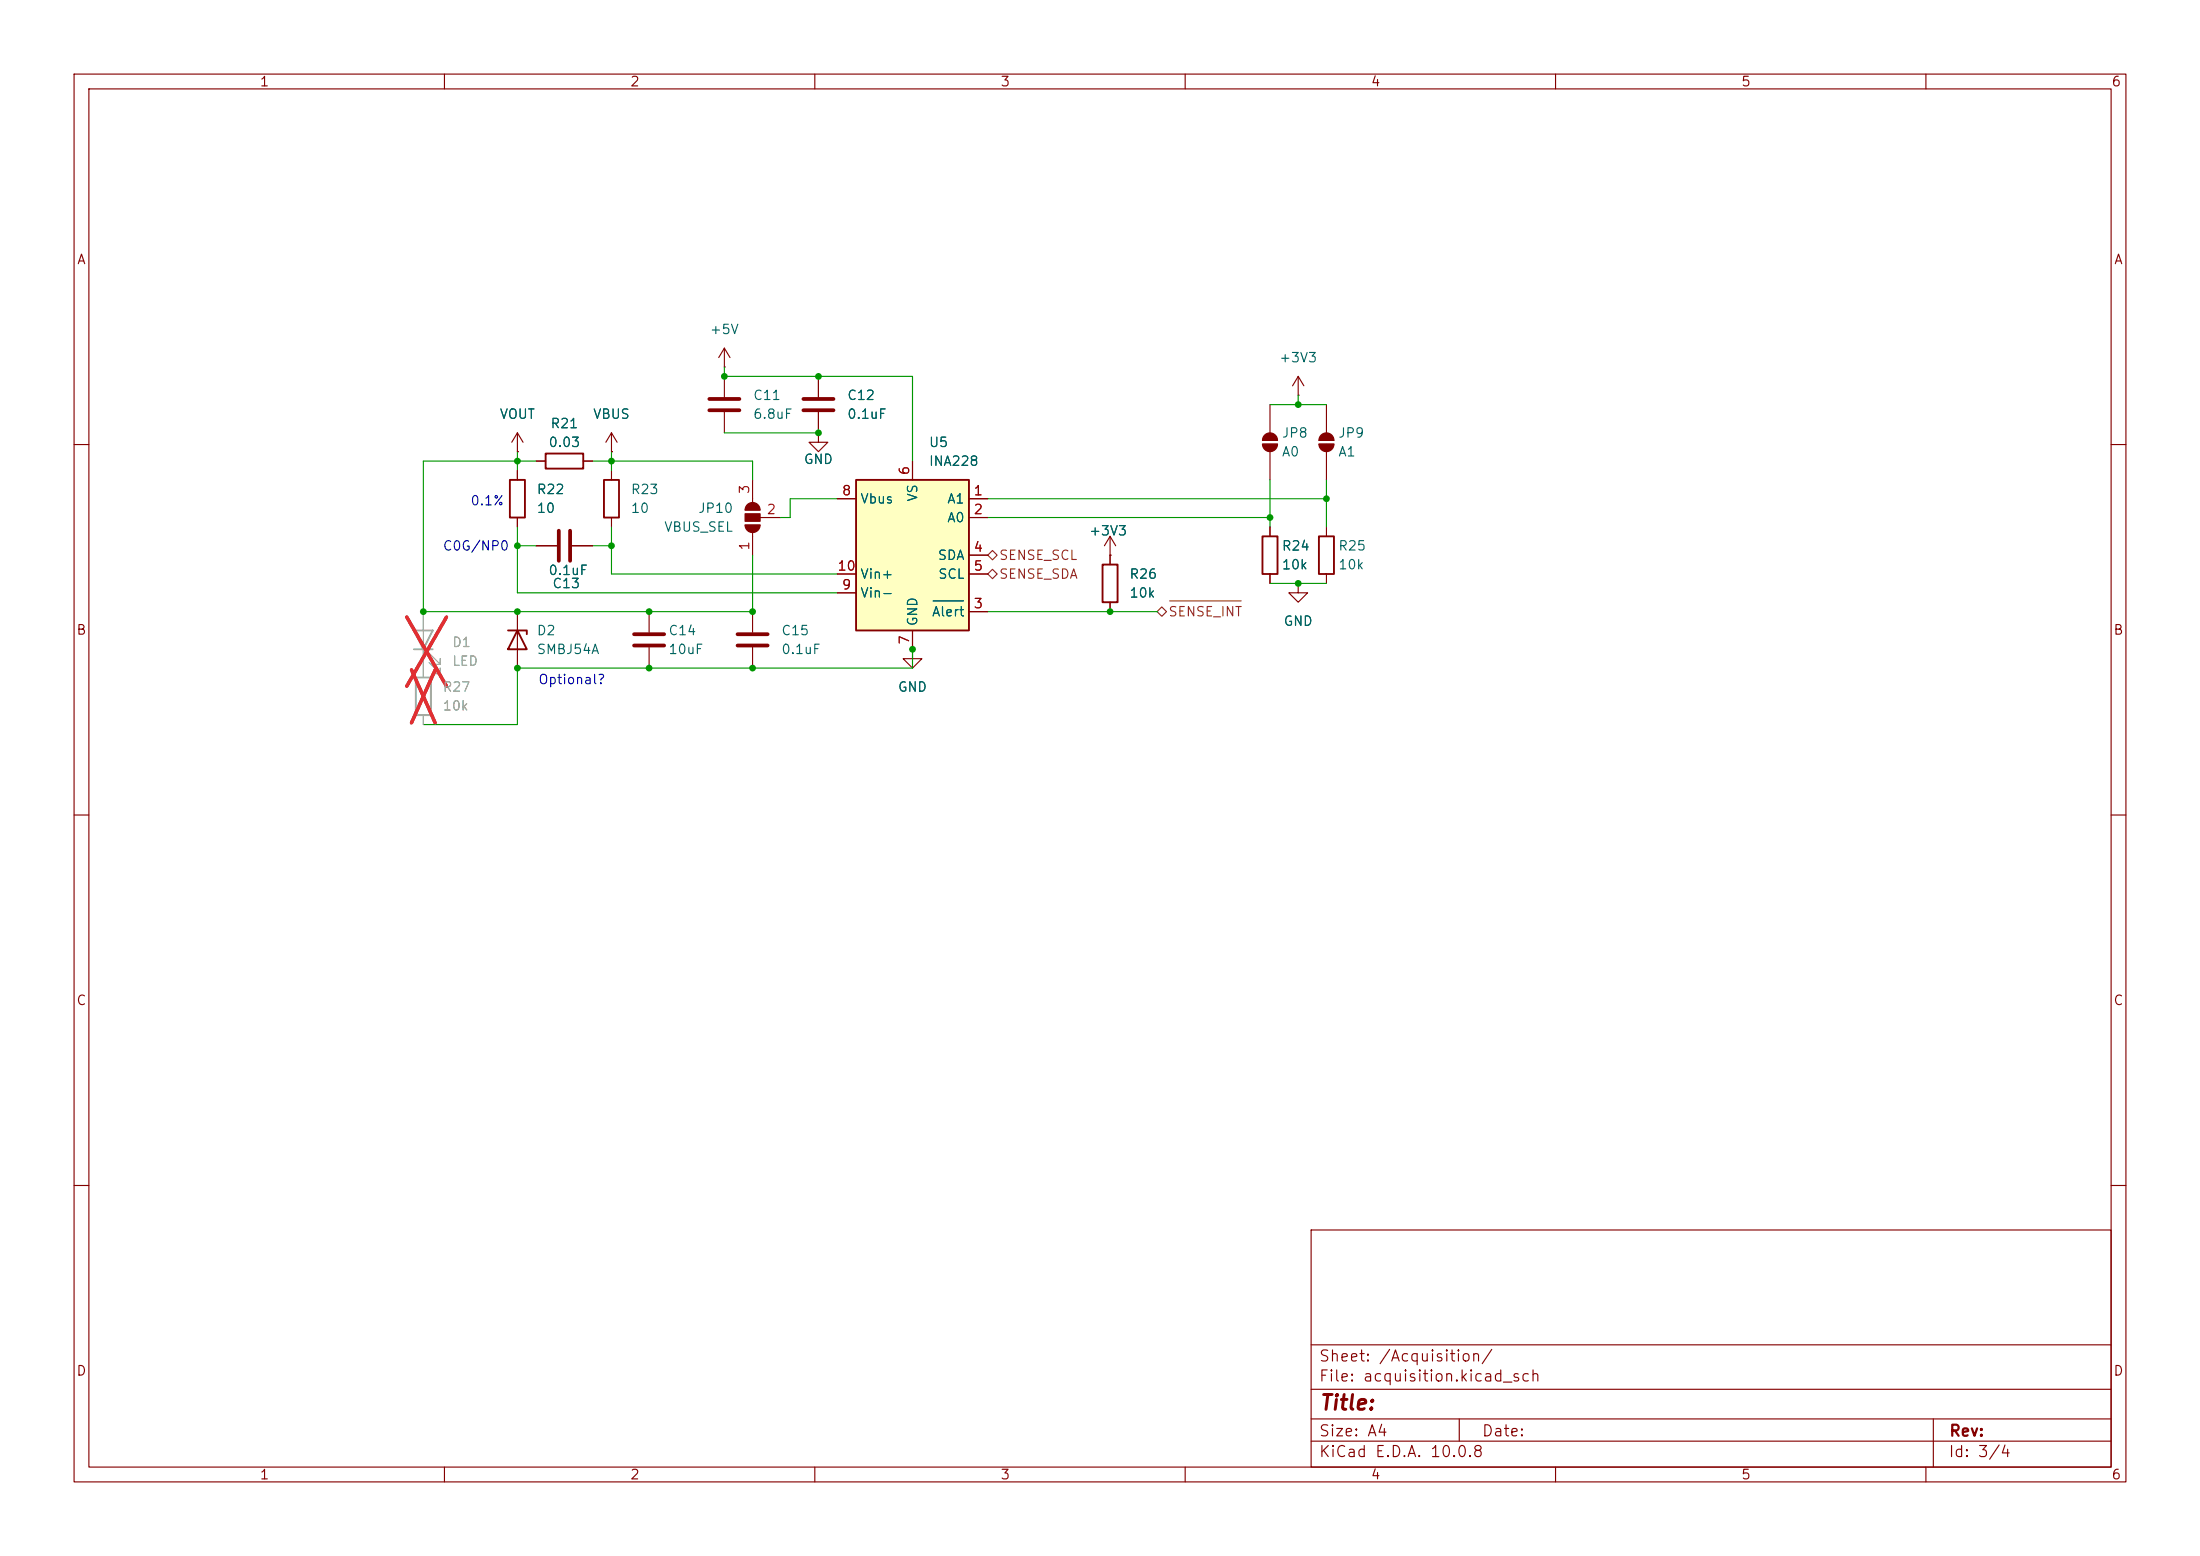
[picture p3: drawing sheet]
<svg xmlns="http://www.w3.org/2000/svg" width="297mm" height="210mm" viewBox="0 0 297 210" stroke-linecap="round" stroke-linejoin="round" font-family="sans-serif">
<g fill="none" stroke="#840000" stroke-width=".15">
<path d="M10 10h277v190h-277zM12 12h273v186h-273zM60 10v2M110 10v2M160 10v2M210 10v2M260 10v2M69.8 58.4l.8 1.3M69.8 58.4l-.7 1.3M69.8 58.4v2.6M82.5 58.4l.8 1.3M82.5 58.4l-.7 1.3"/>
<path d="M82.5 58.4v2.6M170.4 59.4h2.1M170.4 59.9h2.1M171.4 54.6v3.8M10 60h2M69.8 61h.1M69.8 63.5v1.3M69.8 69.9v1.2M72.4 62.2h1.3M78.7 62.2h1.3M82.5 61h.1M171.4 61v3.8"/>
<path d="M171.4 71.1v1.3M171.4 77.5v1.2M179.1 71.1v1.3M179.1 77.5v1.2M285 60h2M69.8 82.6v7.6M87.6 82.6v2.7M87.6 87.4v2.8M101.6 82.6v2.7M101.6 87.4v2.8M123.2 87.6v1.3h1.3l-1.3 1.3-1.3-1.3h1.3M123.2 87.6h.1"/>
<path d="M10 110h2M285 110h2M10 160h2M177 166h108v32h-108zM285 160h2M60 198v2M110 198v2M160 198v2M177 194.5h108M177 191.5h108M177 187.5h108M177 181.5h108"/>
<path d="M197 191.5v3M210 198v2M260 198v2M261 191.5v6.5"/>
</g>
<g fill="#840000" stroke="#840000" stroke-width=".15">
<path d="M170.7 58.7a1.02 1.02 0 0 1 1.1-.2 1.02 1.02 0 0 1 .7 .9h-2.1l.1-.4z"/>
<path d="M170.4 59.9h2.1a1.02 1.02 0 0 1-1.1 1.1 1.02 1.02 0 0 1-1-1.1z"/>
</g>
<path d="M68.8 64.8h2.1v5.1h-2.1zM73.7 61.2h5v2h-5zM170.4 72.4h2.1v5.1h-2.1zM178.1 72.4h2v5.1h-2zM68.6 85.1h2.5v.5M69.8 85.1l1.3 2.5h-2.5z" fill="none" stroke="#840000" stroke-width=".25"/>
<path d="M85.6 85.6h4.1M85.6 87.1h4.1M99.6 85.6h4M99.6 87.1h4" fill="none" stroke="#840000" stroke-width=".51"/>
<path d="M57.1 82.6v8.8M57.1 96.5v1.3M57.9 89.4l1.5 1.5v-.7v.7h-.7M57.9 88.1l1.5 1.6v-.8v.8h-.7" fill="none" stroke="#a1a1a1" stroke-width=".15"/>
<path d="M55.9 85.1h2.5l-1.3 2.5zM55.9 87.6h2.5M56.1 91.4h2.1v5.1h-2.1z" fill="none" stroke="#a1a1a1" stroke-width=".25"/>
<path d="M54.9 83.3l5.4 9.3M55.5 90.4l3.3 7.2M58.8 90.4l-3.3 7.2M60.3 83.3l-5.4 9.3" fill="none" stroke="#e12e31" stroke-width=".46"/>
<path d="M115.6 64.8h15.2v20.3h-15.2z" fill="#ffffc2"/>
<path d="M81.5 64.8h2.1v5.1h-2.1zM115.6 64.8h15.2v20.3h-15.2zM148.8 76.2h2.1v5.1h-2.1z" fill="none" stroke="#840000" stroke-width=".25"/>
<g fill="none" stroke="#840000" stroke-width=".15">
<path d="M97.8 49.5h.1M97.8 47v2.5M97.8 50.8v2.8M97.8 55.6v2.8M97.8 47l-.8 1.3M97.8 47l.8 1.3M110.5 58.4v1.3h1.3l-1.3 1.3-1.3-1.3h1.3M110.5 58.4h.1M110.5 50.8v2.8M110.5 55.6v2.8M175.3 53.3h.1M175.3 50.8l-.8 1.3"/>
<path d="M175.3 50.8l.7 1.3M175.3 50.8v2.5M178.1 59.4h2M178.1 59.9h2M179.1 54.6v3.8M69.8 61h.1M69.8 63.5v1.3M69.8 69.9v1.2M72.4 73.7h2.8M72.4 62.2h1.3M77.2 73.7h2.8M78.7 62.2h1.3"/>
<path d="M82.5 61h.1M82.5 63.5v1.3M82.5 69.9v1.2M100.6 70.9h2M100.6 68.8h2M101.6 64.8v3M101.6 71.9v3M102.6 69.9h2.8M113 67.3h2.6M113 77.5h2.6M123.2 62.2v2.6M130.8 67.3h2.5"/>
<path d="M130.8 69.9h2.5M130.8 74.9h2.5M130.8 77.5h2.5M149.9 74.9h.1M149.9 72.4l-.8 1.3M149.9 72.4l.7 1.3M149.9 72.4v3.8M171.4 71.1v1.3M171.4 77.5v1.2M175.3 78.7v1.3h1.2l-1.2 1.3-1.3-1.3h1.3M175.3 78.7h.1M179.1 61v3.8"/>
<path d="M113 80h2.6M123.2 87.6h.1M123.2 85.1v2.5M130.8 82.6h2.5M149.9 81.3v1.3"/>
</g>
<path d="M126 81.1h4.1" fill="none" stroke="#006464" stroke-width=".15"/>
<path d="M95.8 53.8h4M95.8 55.4h4M108.5 53.8h4M108.5 55.4h4M75.4 71.6v4.1M77 71.6v4.1" fill="none" stroke="#840000" stroke-width=".51"/>
<g fill="#840000" stroke="#840000" stroke-width=".15">
<path d="M178.3 58.7a1.02 1.02 0 0 1 1.2-.2 1.02 1.02 0 0 1 .6 .9h-2v-.4z"/>
<path d="M178.1 59.9h2a1.02 1.02 0 0 1-1 1.1 1.02 1.02 0 0 1-1-1.1z"/>
<path d="M100.6 70.9h2a1.02 1.02 0 0 1-1 1 1.02 1.02 0 0 1-1-1z"/>
<path d="M100.6 69.3h2v1.1h-2z"/>
<path d="M100.9 68.1a1.02 1.02 0 0 1 1.1-.2 1.02 1.02 0 0 1 .6 .9h-2l.1-.4z"/>
</g>
<path d="M133.3 77.5l.7-.7 .6 .7-.6 .6zM134 74.3l.6 .6-.6 .7-.7-.7zM156.2 82.6l.6-.7 .7 .7-.7 .6zM157.9 81.1h9.7" fill="none" stroke="#725600" stroke-width=".15"/>
<g fill="none" stroke="#009600" stroke-width=".15">
<path d="M97.8 49.5v1.3h25.4v11.4M97.8 58.4h12.7M171.4 54.6h7.7M175.3 53.3v1.3M69.8 71.1v8.9h43.2M69.8 73.7h2.6M69.8 61v2.5M72.4 62.2h-15.3v20.4h44.5v-7.7M80 62.2h21.6v2.6M80 73.7h2.5M82.5 71.1v6.4h30.5M82.5 61v2.5"/>
<path d="M113 67.3h-6.3v2.6h-1.3M133.3 69.9h38.1M133.3 67.3h45.8M171.4 78.7h7.7M171.4 64.8v6.3M179.1 64.8v6.3M123.2 87.6v2.6h-53.4v7.6h-12.7M133.3 82.6h22.9"/>
</g>
<path d="M57.1 82.6v2.5M57.1 87.6v3.8M57.1 96.5v1.3" fill="none" stroke="#a1a1a1" stroke-width=".15"/>
<path d="M54.9 83.3l5.4 9.3M55.5 90.4l3.3 7.2M58.8 90.4l-3.3 7.2M60.3 83.3l-5.4 9.3" fill="none" stroke="#e12e31" stroke-width=".46"/>
<g fill="#009600">
<circle cx="101.6" cy="82.6" r=".46"/>
<circle cx="101.6" cy="90.2" r=".46"/>
<circle cx="87.6" cy="90.2" r=".46"/>
<circle cx="82.5" cy="73.7" r=".46"/>
<circle cx="82.5" cy="62.2" r=".46"/>
<circle cx="87.6" cy="82.6" r=".46"/>
<circle cx="69.8" cy="62.2" r=".46"/>
<circle cx="69.8" cy="73.7" r=".46"/>
<circle cx="69.8" cy="90.2" r=".46"/>
<circle cx="57.1" cy="82.6" r=".46"/>
<circle cx="69.8" cy="82.6" r=".46"/>
<circle cx="149.9" cy="82.6" r=".46"/>
<circle cx="123.2" cy="87.6" r=".46"/>
<circle cx="171.4" cy="69.9" r=".46"/>
<circle cx="175.3" cy="54.6" r=".46"/>
<circle cx="97.8" cy="50.8" r=".46"/>
<circle cx="175.3" cy="78.7" r=".46"/>
<circle cx="110.5" cy="58.4" r=".46"/>
<circle cx="110.5" cy="50.8" r=".46"/>
<circle cx="179.1" cy="67.3" r=".46"/>
</g>
<text font-size="2" fill="#840000" x="178" y="190.8">Title:</text>
<g font-size="1.5" fill="#840000">
<text x="178" y="184.1">Sheet: /Acquisition/</text>
<text x="178" y="186.8">File: acquisition.kicad_sch</text>
<text x="178" y="197">KiCad E.D.A. 10.0.8</text>
<text x="178" y="194.2">Size: A4</text>
<text x="200" y="194.2">Date:</text>
<text x="263" y="197">Id: 3/4</text>
<text x="263" y="194.2">Rev:</text>
</g>
<g font-size="1.3" fill="#840000">
<text x="35" y="12">1</text>
<text x="85" y="12">2</text>
<text x="135" y="12">3</text>
<text x="185" y="12">4</text>
<text x="235" y="12">5</text>
<text x="285" y="12">6</text>
<text x="10.3" y="36">A</text>
<text x="285.3" y="36">A</text>
<text x="10.2" y="86">B</text>
<text x="285.2" y="86">B</text>
<text x="10.2" y="136">C</text>
<text x="285.2" y="136">C</text>
<text x="10.2" y="186">D</text>
<text x="285.2" y="186">D</text>
<text x="35" y="200">1</text>
<text x="85" y="200">2</text>
<text x="135" y="200">3</text>
<text x="185" y="200">4</text>
<text x="235" y="200">5</text>
<text x="285" y="200">6</text>
</g>
<g font-size="1.3" fill="#006464">
<text x="95.7" y="45.4">+5V</text>
<text x="172.6" y="49.2">+3V3</text>
<text x="67.4" y="56.8">VOUT</text>
<text x="74.2" y="58.1">R21</text>
<text x="80" y="56.8">VBUS</text>
<text x="101.6" y="54.3">C11</text>
<text x="101.6" y="56.8">6.8uF</text>
<text x="114.3" y="54.3">C12</text>
<text x="114.3" y="56.8">0.1uF</text>
<text x="173" y="59.4">JP8</text>
<text x="180.6" y="59.4">JP9</text>
<text x="74" y="60.7">0.03</text>
<text x="108.4" y="62.9">GND</text>
<text x="125.3" y="60.7">U5</text>
<text x="125.3" y="63.2">INA228</text>
<text x="173" y="61.9">A0</text>
<text x="180.6" y="61.9">A1</text>
<text x="72.4" y="67">R22</text>
<text x="72.4" y="69.5">10</text>
<text x="85.1" y="67">R23</text>
<text x="85.1" y="69.5">10</text>
<text x="94.2" y="69.5">JP10</text>
<text x="116.1" y="68.3">Vbus</text>
<text x="124.2" y="67.8" transform="rotate(-90 124.2 67.8)">VS</text>
<text x="127.8" y="68.3">A1</text>
<text x="127.8" y="70.8">A0</text>
<text x="74" y="77.9">0.1uF</text>
<text x="89.6" y="72.1">VBUS_SEL</text>
<text x="126.5" y="75.9">SDA</text>
<text x="146.9" y="72.6">+3V3</text>
<text x="173" y="74.6">R24</text>
<text x="173" y="77.2">10k</text>
<text x="180.6" y="74.6">R25</text>
<text x="180.6" y="77.2">10k</text>
<text x="74.5" y="79.7">C13</text>
<text x="116.1" y="81">Vin-</text>
<text x="116.1" y="78.4">Vin+</text>
<text x="125.7" y="83.5">Alert</text>
<text x="126.6" y="78.4">SCL</text>
<text x="152.4" y="78.4">R26</text>
<text x="152.4" y="81">10k</text>
<text x="72.4" y="86.1">D2</text>
<text x="72.4" y="88.6">SMBJ54A</text>
<text x="90.2" y="86.1">C14</text>
<text x="90.2" y="88.6">10uF</text>
<text x="105.4" y="86.1">C15</text>
<text x="105.4" y="88.6">0.1uF</text>
<text x="124.2" y="84.6" transform="rotate(-90 124.2 84.6)">GND</text>
<text x="173.2" y="84.8">GND</text>
<text x="121.1" y="93.7">GND</text>
</g>
<g font-size="1.3" fill="#a90000">
<text x="123.1" y="64.2" transform="rotate(-90 123.1 64.2)">6</text>
<text x="101.5" y="66.8" transform="rotate(-90 101.5 66.8)">3</text>
<text x="103.4" y="69.7">2</text>
<text x="113.6" y="67.2">8</text>
<text x="131.3" y="67.2">1</text>
<text x="131.3" y="69.7">2</text>
<text x="101.5" y="74.4" transform="rotate(-90 101.5 74.4)">1</text>
<text x="113" y="77.3">10</text>
<text x="131.3" y="74.8">4</text>
<text x="131.3" y="77.3">5</text>
<text x="113.6" y="79.9">9</text>
<text x="131.3" y="82.4">3</text>
<text x="123.1" y="87.1" transform="rotate(-90 123.1 87.1)">7</text>
</g>
<g font-size="1.3" fill="#0000c2">
<text x="63.4" y="68.5">0.1%</text>
<text x="59.7" y="74.6">C0G/NP0</text>
<text x="72.6" y="92.7">Optional?</text>
</g>
<g font-size="1.3" fill="#725600">
<text x="134.8" y="75.9">SENSE_SCL</text>
<text x="134.8" y="78.4">SENSE_SDA</text>
<text x="157.6" y="83.5">SENSE_INT</text>
</g>
<g font-size="1.3" fill="#989898">
<text x="60.9" y="87.6">D1</text>
<text x="59.7" y="93.7">R27</text>
<text x="60.9" y="90.2">LED</text>
<text x="59.7" y="96.2">10k</text>
</g>
</svg>
